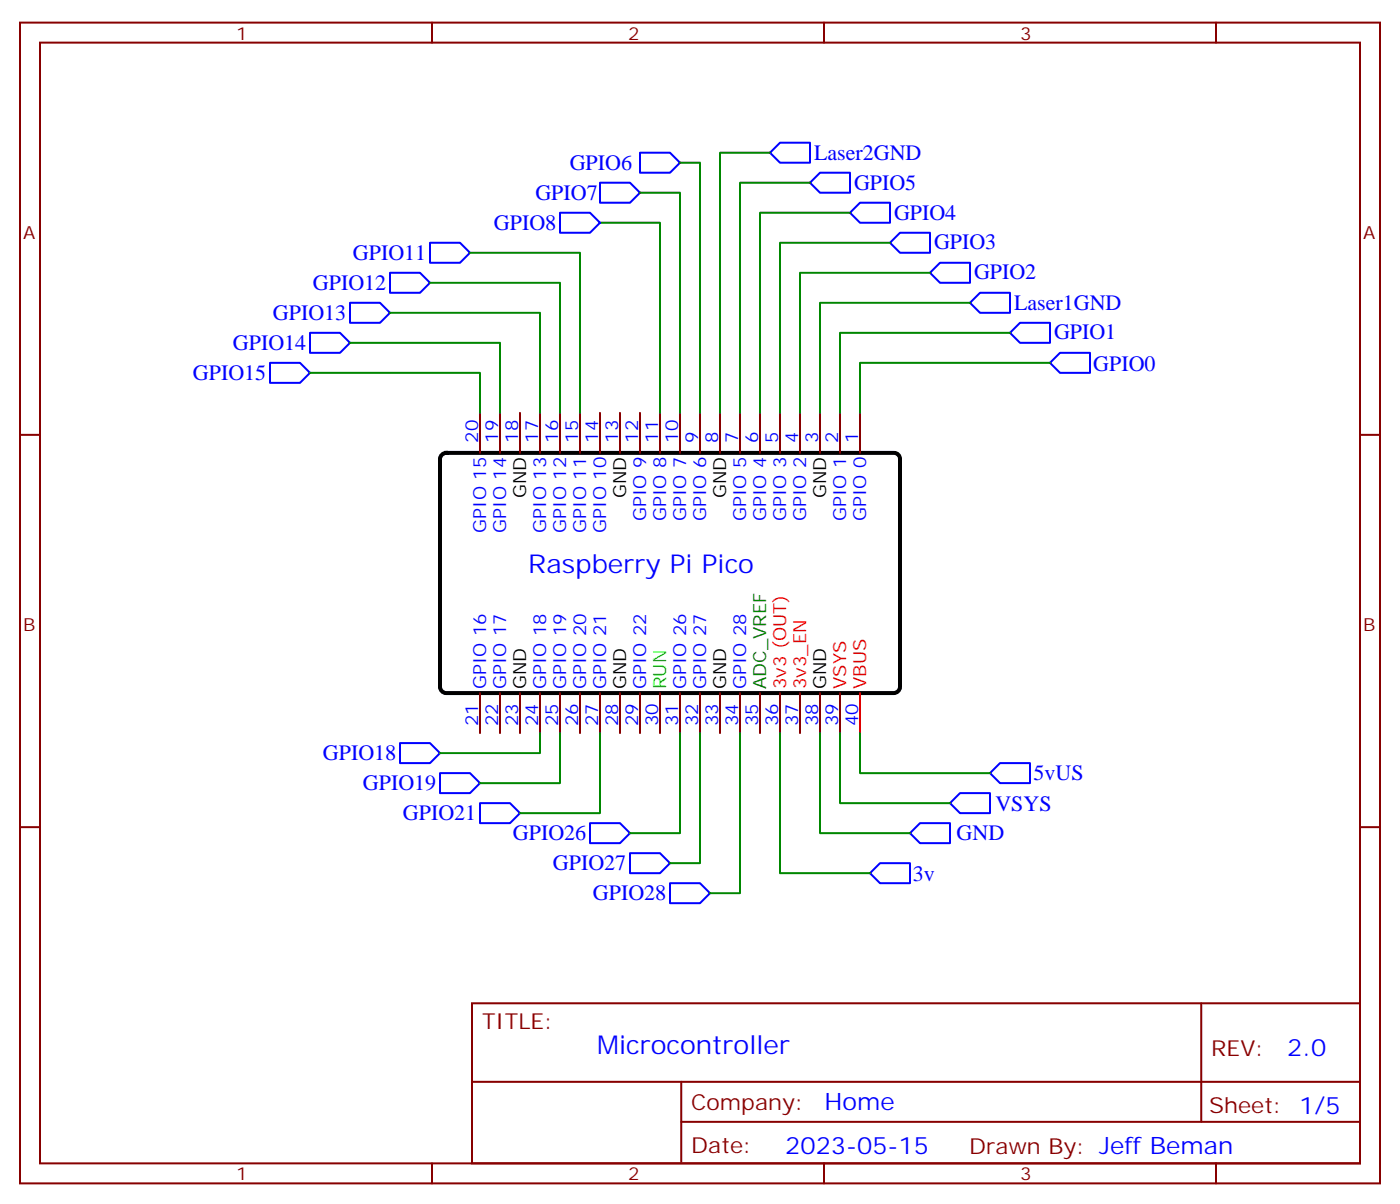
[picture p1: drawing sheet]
<svg xmlns="http://www.w3.org/2000/svg" width="247mm" height="212mm" viewBox="0 0 247 212" stroke-linecap="round" stroke-linejoin="round" font-family="sans-serif">
<g fill="none" stroke="#870000" stroke-width=".35">
<path d="M3.5 4h239.9v204.6h-239.9zM7.1 7.5h232.8v197.6h-232.8zM76.2 4v3.5M145.3 4v3.5M214.5 4v3.5M3.5 76.7h3.6M84.7 72.8v7M88.2 72.8v7M91.7 72.8v7M95.2 72.8v7M98.8 72.8v7M102.3 72.8v7"/>
<path d="M105.8 72.8v7M109.4 72.8v7M112.9 72.8v7M116.4 72.8v7M119.9 72.8v7M123.5 72.8v7M127 72.8v7M130.5 72.8v7M134.1 72.8v7M137.6 72.8v7M141.1 72.8v7M144.6 72.8v7"/>
<path d="M148.2 72.8v7M151.7 72.8v7M239.9 76.7h3.5M84.7 122.2v7M88.2 122.2v7M91.7 122.2v7M95.2 122.2v7M98.8 122.2v7M102.3 122.2v7M105.8 122.2v7M109.4 122.2v7M112.9 122.2v7"/>
<path d="M116.4 122.2v7M119.9 122.2v7M123.5 122.2v7M127 122.2v7M130.5 122.2v7M134.1 122.2v7M137.6 122.2v7M141.1 122.2v7M144.6 122.2v7M148.2 122.2v7M3.5 145.8h3.6M239.9 145.8h3.5"/>
<path d="M83.3 176.8h156.6v28.3h-156.6zM211.9 176.9v20.8M83.3 190.7h156.5M120.2 197.7h119.6M120.2 190.7v14.1M76.2 205.1v3.5M145.3 205.1v3.5M214.5 205.1v3.5"/>
</g>
<path d="M77.8 80.3l.3-.3 .6-.2h79a1.06 1.06 0 0 1 1 1.1v40.2a1.13 1.13 0 0 1-1 1.1h-79a1.13 1.13 0 0 1-1.1-1.1v-40.2z" fill="none" stroke="#000" stroke-width=".71"/>
<path d="M151.7 122.2v7" fill="none" stroke="#f00" stroke-width=".35"/>
<g fill="none" stroke="#00f" stroke-width=".35">
<path d="M98.8 37.5h5.3l1.7 1.8-1.7 1.7h-5.3zM105.8 32.2h5.3l1.8 1.8-1.8 1.7h-5.3zM112.9 26.9h5.3l1.7 1.8-1.7 1.7h-5.3zM135.8 26.9l1.8-1.7h5.3v3.5h-5.3zM142.9 32.2l1.7-1.8h5.3v3.6h-5.3zM149.9 37.5l1.8-1.8h5.3v3.6h-5.3zM54.7 58.7h5.3l1.7 1.7-1.7 1.8h-5.3zM61.7 53.4h5.3l1.8 1.7-1.8 1.8h-5.3zM68.8 48.1h5.3l1.7 1.7-1.7 1.8h-5.3zM75.8 42.8h5.3l1.8 1.8-1.8 1.7h-5.3zM157 42.8l1.7-1.8h5.3v3.6h-5.3zM164 48.1l1.8-1.8h5.3v3.5h-5.3z"/>
<path d="M171.1 53.4l1.8-1.8h5.3v3.5h-5.3zM178.2 58.7l1.7-1.8h5.3v3.5h-5.3zM47.6 64h5.3l1.8 1.7-1.8 1.8h-5.3zM187 62.2h5.3v3.5h-5.3l-1.8-1.7zM70.6 131h5.2l1.8 1.8-1.8 1.7h-5.2zM77.6 136.3h5.3l1.8 1.7-1.8 1.8h-5.3zM174.6 136.3l1.8-1.8h5.3v3.5h-5.3zM84.7 141.6h5.3l1.7 1.7-1.7 1.8h-5.3zM104.1 145.1h5.3l1.7 1.8-1.7 1.7h-5.3zM111.1 150.4h5.3l1.8 1.8-1.8 1.7h-5.3zM118.2 155.7h5.3l1.7 1.7-1.7 1.8h-5.3zM153.5 153.9l1.7-1.7h5.3v3.5h-5.3z"/>
<path d="M160.5 146.9l1.8-1.8h5.3v3.5h-5.3zM167.6 141.6l1.7-1.8h5.3v3.5h-5.3z"/>
</g>
<g fill="none" stroke="#008700" stroke-width=".35">
<path d="M105.8 39.3h10.6v33.5M112.9 34h7v38.8M119.9 28.7h3.6v44.1M135.8 26.9h-8.8v45.9M142.9 32.2h-12.4v40.6M149.9 37.5h-15.8v35.3M68.8 55.1h26.4v17.7M75.8 49.8h23v23M82.9 44.6h19.4v28.2M157 42.8h-19.4v30M164 48.1h-22.9v24.7M171.1 53.4h-26.5v19.4"/>
<path d="M178.2 58.7h-30v14.1M54.7 65.7h30v7.1M61.7 60.4h26.5v12.4M185.2 64h-33.5v8.8M95.2 129.2v3.6h-17.6M98.8 129.2v8.8h-14.1M105.8 129.2v14.1h-14.1M119.9 129.2v17.7h-8.8M123.5 129.2v23h-5.3M130.5 129.2v28.2h-5.3M137.6 129.2v24.7h15.9M144.6 129.2v17.7h15.9"/>
<path d="M148.2 129.2v12.4h19.4M151.7 129.2v7.1h22.9"/>
</g>
<g font-size="4.6" fill="#00f">
<text x="93.2" y="101">Raspberry Pi Pico</text>
<text x="105.3" y="185.9">Microcontroller</text>
</g>
<g font-size="4.2" fill="#00f">
<text x="227.1" y="186.1">2.0</text>
<text x="145.4" y="195.7">Home</text>
<text x="138.5" y="203.5">2023-05-15</text>
</g>
<g font-size="3.9" fill="#00f">
<text x="100.5" y="30">GPIO6</text>
<text x="143.6" y="28.2">Laser2GND</text>
<text x="94.4" y="35.2">GPIO7</text>
<text x="150.6" y="33.5">GPIO5</text>
<text x="87.1" y="40.5">GPIO8</text>
<text x="157.7" y="38.8">GPIO4</text>
<text x="62.3" y="45.8">GPIO11</text>
<text x="164.7" y="43.9">GPIO3</text>
<text x="55.2" y="51.1">GPIO12</text>
<text x="171.8" y="49.2">GPIO2</text>
<text x="48.1" y="56.4">GPIO13</text>
<text x="178.9" y="54.6">Laser1GND</text>
<text x="185.9" y="59.7">GPIO1</text>
<text x="41.1" y="61.6">GPIO14</text>
<text x="192.8" y="65.4">GPIO0</text>
<text x="34" y="66.9">GPIO15</text>
<text x="57" y="134">GPIO18</text>
<text x="182.3" y="137.5">5vUS</text>
<text x="64" y="139.3">GPIO19</text>
<text x="175.6" y="142.9">VSYS</text>
<text x="71.1" y="144.5">GPIO21</text>
<text x="90.5" y="148.1">GPIO26</text>
<text x="168.7" y="148.1">GND</text>
<text x="97.5" y="153.4">GPIO27</text>
<text x="161" y="155.3">3v</text>
<text x="104.6" y="158.7">GPIO28</text>
</g>
<g font-size="3.9" fill="#800">
<text x="85" y="181.4">TITLE:</text>
<text x="213.6" y="186.1">REV:</text>
<text x="121.9" y="195.6">Company:</text>
<text x="213.3" y="196.3">Sheet: 1/5</text>
<text x="121.9" y="203.3">Date:</text>
<text x="171" y="203.4">Drawn By: Jeff Beman</text>
</g>
<g font-size="3.2" fill="#800">
<text x="41.6" y="7">1</text>
<text x="110.8" y="7">2</text>
<text x="179.9" y="7">3</text>
<text x="4.1" y="42.1">A</text>
<text x="240.4" y="42.1">A</text>
<text x="4.1" y="111.2">B</text>
<text x="240.4" y="111.2">B</text>
<text x="41.6" y="208.1">1</text>
<text x="110.8" y="208.1">2</text>
<text x="179.9" y="208.1">3</text>
</g>
<g font-size="3.2" fill="#00f">
<text x="84.3" y="78.1" transform="rotate(-90 84.3 78.1)">20</text>
<text x="87.8" y="78.1" transform="rotate(-90 87.8 78.1)">19</text>
<text x="91.4" y="78.1" transform="rotate(-90 91.4 78.1)">18</text>
<text x="94.9" y="78.1" transform="rotate(-90 94.9 78.1)">17</text>
<text x="98.4" y="78.1" transform="rotate(-90 98.4 78.1)">16</text>
<text x="102" y="78.1" transform="rotate(-90 102 78.1)">15</text>
<text x="105.5" y="78.1" transform="rotate(-90 105.5 78.1)">14</text>
<text x="109" y="78.1" transform="rotate(-90 109 78.1)">13</text>
<text x="112.5" y="78.1" transform="rotate(-90 112.5 78.1)">12</text>
<text x="116.1" y="78.1" transform="rotate(-90 116.1 78.1)">11</text>
<text x="119.6" y="78.1" transform="rotate(-90 119.6 78.1)">10</text>
<text x="123.1" y="78.1" transform="rotate(-90 123.1 78.1)">9</text>
<text x="126.6" y="78.1" transform="rotate(-90 126.6 78.1)">8</text>
<text x="130.2" y="78.1" transform="rotate(-90 130.2 78.1)">7</text>
<text x="133.7" y="78.1" transform="rotate(-90 133.7 78.1)">6</text>
<text x="137.2" y="78.1" transform="rotate(-90 137.2 78.1)">5</text>
<text x="140.8" y="78.1" transform="rotate(-90 140.8 78.1)">4</text>
<text x="144.3" y="78.1" transform="rotate(-90 144.3 78.1)">3</text>
<text x="147.8" y="78.1" transform="rotate(-90 147.8 78.1)">2</text>
<text x="151.3" y="78.1" transform="rotate(-90 151.3 78.1)">1</text>
<text x="85.7" y="93.9" transform="rotate(-90 85.7 93.9)">GPIO 15</text>
<text x="89.3" y="93.9" transform="rotate(-90 89.3 93.9)">GPIO 14</text>
<text x="96.3" y="93.9" transform="rotate(-90 96.3 93.9)">GPIO 13</text>
<text x="99.8" y="93.9" transform="rotate(-90 99.8 93.9)">GPIO 12</text>
<text x="103.4" y="93.9" transform="rotate(-90 103.4 93.9)">GPIO 11</text>
<text x="106.9" y="93.9" transform="rotate(-90 106.9 93.9)">GPIO 10</text>
<text x="113.9" y="91.9" transform="rotate(-90 113.9 91.9)">GPIO 9</text>
<text x="117.5" y="91.9" transform="rotate(-90 117.5 91.9)">GPIO 8</text>
<text x="121" y="91.9" transform="rotate(-90 121 91.9)">GPIO 7</text>
<text x="124.5" y="91.9" transform="rotate(-90 124.5 91.9)">GPIO 6</text>
<text x="131.6" y="91.9" transform="rotate(-90 131.6 91.9)">GPIO 5</text>
<text x="135.1" y="91.9" transform="rotate(-90 135.1 91.9)">GPIO 4</text>
<text x="138.6" y="91.9" transform="rotate(-90 138.6 91.9)">GPIO 3</text>
<text x="142.2" y="91.9" transform="rotate(-90 142.2 91.9)">GPIO 2</text>
<text x="149.2" y="91.9" transform="rotate(-90 149.2 91.9)">GPIO 1</text>
<text x="152.8" y="91.9" transform="rotate(-90 152.8 91.9)">GPIO 0</text>
<text x="85.7" y="121.5" transform="rotate(-90 85.7 121.5)">GPIO 16</text>
<text x="89.3" y="121.5" transform="rotate(-90 89.3 121.5)">GPIO 17</text>
<text x="96.3" y="121.5" transform="rotate(-90 96.3 121.5)">GPIO 18</text>
<text x="99.8" y="121.5" transform="rotate(-90 99.8 121.5)">GPIO 19</text>
<text x="103.4" y="121.5" transform="rotate(-90 103.4 121.5)">GPIO 20</text>
<text x="106.9" y="121.5" transform="rotate(-90 106.9 121.5)">GPIO 21</text>
<text x="113.9" y="121.5" transform="rotate(-90 113.9 121.5)">GPIO 22</text>
<text x="121" y="121.5" transform="rotate(-90 121 121.5)">GPIO 26</text>
<text x="124.5" y="121.5" transform="rotate(-90 124.5 121.5)">GPIO 27</text>
<text x="131.6" y="121.5" transform="rotate(-90 131.6 121.5)">GPIO 28</text>
<text x="84.3" y="128" transform="rotate(-90 84.3 128)">21</text>
<text x="87.8" y="128" transform="rotate(-90 87.8 128)">22</text>
<text x="91.4" y="128" transform="rotate(-90 91.4 128)">23</text>
<text x="94.9" y="128" transform="rotate(-90 94.9 128)">24</text>
<text x="98.4" y="128" transform="rotate(-90 98.4 128)">25</text>
<text x="102" y="128" transform="rotate(-90 102 128)">26</text>
<text x="105.5" y="128" transform="rotate(-90 105.5 128)">27</text>
<text x="109" y="128" transform="rotate(-90 109 128)">28</text>
<text x="112.5" y="128" transform="rotate(-90 112.5 128)">29</text>
<text x="116.1" y="128" transform="rotate(-90 116.1 128)">30</text>
<text x="119.6" y="128" transform="rotate(-90 119.6 128)">31</text>
<text x="123.1" y="128" transform="rotate(-90 123.1 128)">32</text>
<text x="126.6" y="128" transform="rotate(-90 126.6 128)">33</text>
<text x="130.2" y="128" transform="rotate(-90 130.2 128)">34</text>
<text x="133.7" y="128" transform="rotate(-90 133.7 128)">35</text>
<text x="137.2" y="128" transform="rotate(-90 137.2 128)">36</text>
<text x="140.8" y="128" transform="rotate(-90 140.8 128)">37</text>
<text x="144.3" y="128" transform="rotate(-90 144.3 128)">38</text>
<text x="147.8" y="128" transform="rotate(-90 147.8 128)">39</text>
<text x="151.3" y="128" transform="rotate(-90 151.3 128)">40</text>
</g>
<g font-size="3.2">
<text x="92.8" y="87.8" transform="rotate(-90 92.8 87.8)">GND</text>
<text x="110.4" y="87.8" transform="rotate(-90 110.4 87.8)">GND</text>
<text x="128.1" y="87.8" transform="rotate(-90 128.1 87.8)">GND</text>
<text x="145.7" y="87.8" transform="rotate(-90 145.7 87.8)">GND</text>
<text x="92.8" y="121.5" transform="rotate(-90 92.8 121.5)">GND</text>
<text x="110.4" y="121.5" transform="rotate(-90 110.4 121.5)">GND</text>
<text x="128.1" y="121.5" transform="rotate(-90 128.1 121.5)">GND</text>
<text x="145.7" y="121.5" transform="rotate(-90 145.7 121.5)">GND</text>
</g>
<text font-size="3.2" fill="#0f0" x="117.5" y="121.5" transform="rotate(-90 117.5 121.5)">RUN</text>
<text font-size="3.2" fill="#060" x="135.1" y="121.5" transform="rotate(-90 135.1 121.5)">ADC_VREF</text>
<g font-size="3.2" fill="#f00">
<text x="138.6" y="121.5" transform="rotate(-90 138.6 121.5)">3v3 (OUT)</text>
<text x="142.2" y="121.5" transform="rotate(-90 142.2 121.5)">3v3_EN</text>
<text x="149.2" y="121.5" transform="rotate(-90 149.2 121.5)">VSYS</text>
<text x="152.8" y="121.5" transform="rotate(-90 152.8 121.5)">VBUS</text>
</g>
</svg>
